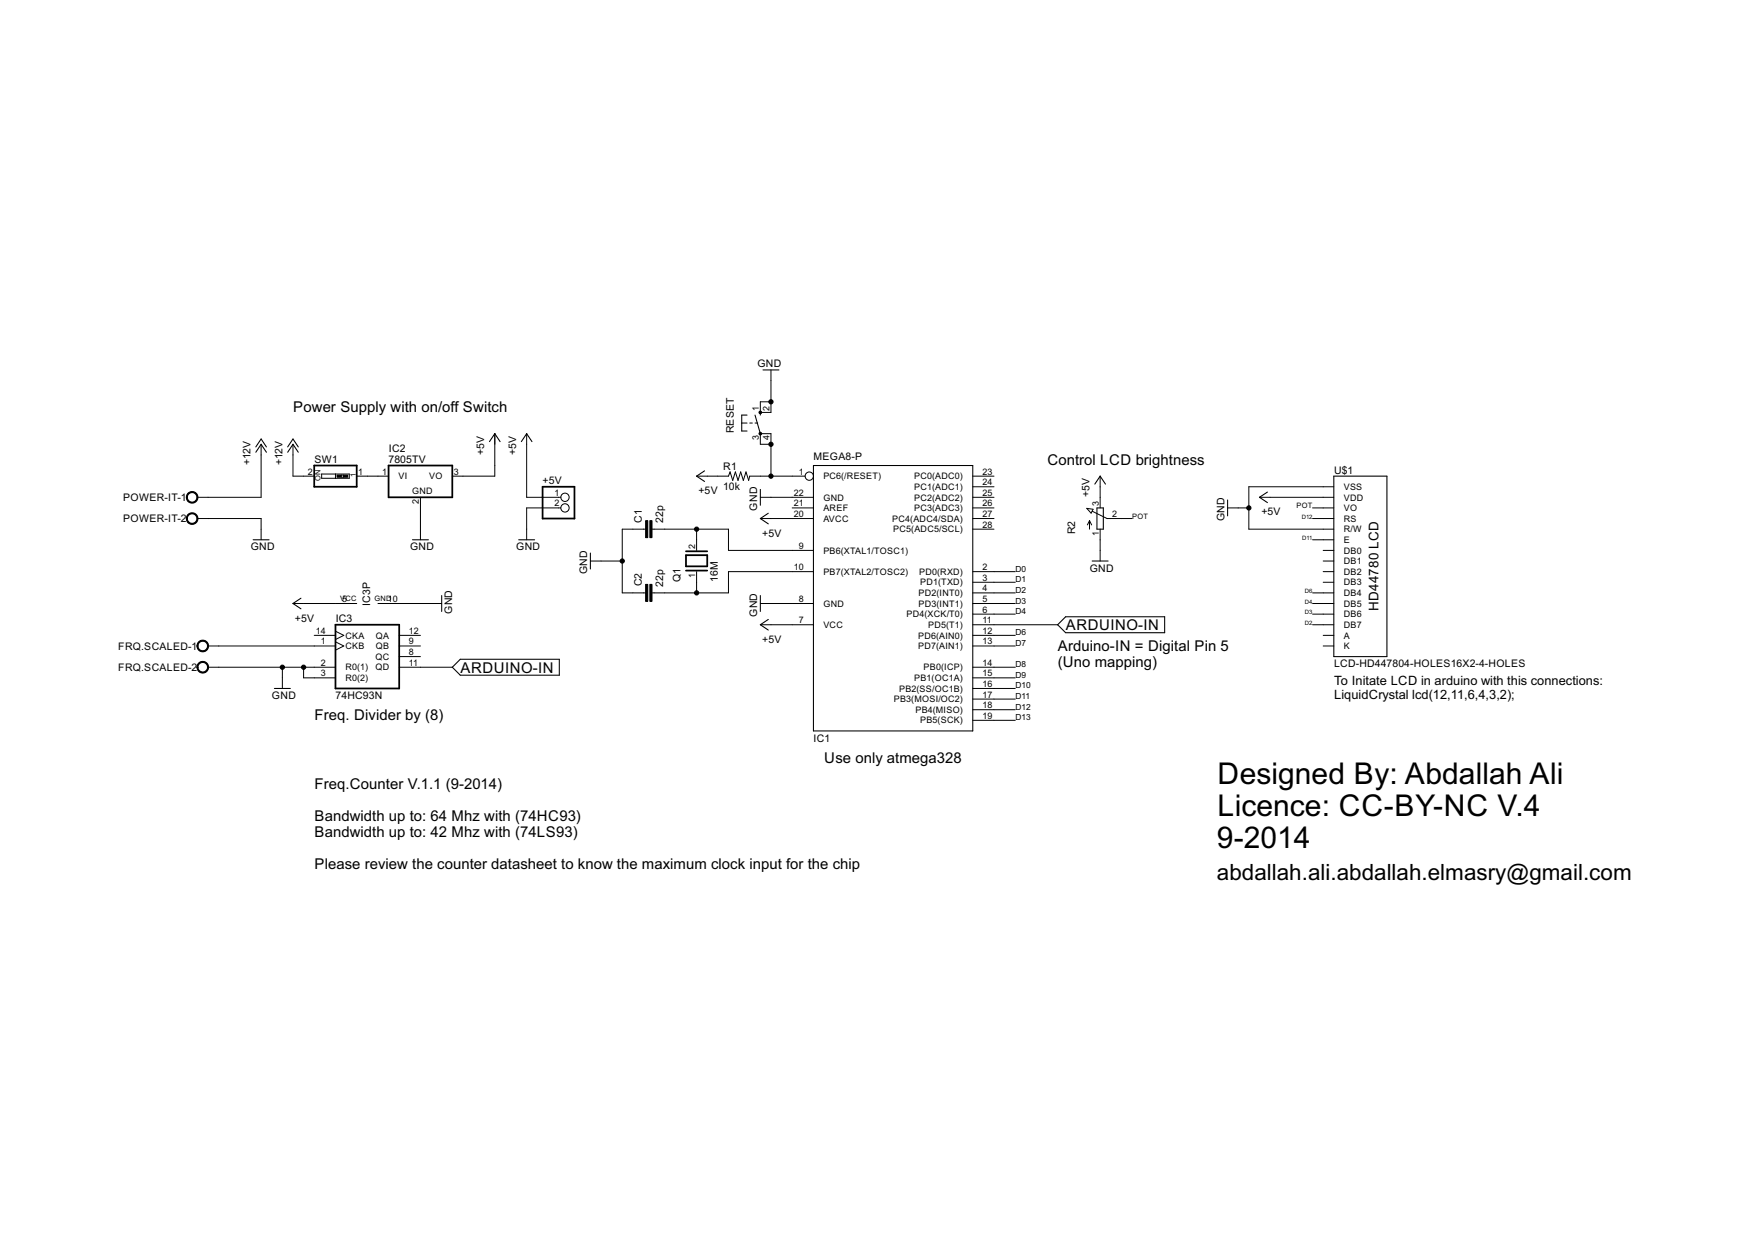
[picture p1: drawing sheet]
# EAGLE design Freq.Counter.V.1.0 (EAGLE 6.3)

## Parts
+5V  PINHD-1X2  [1X02]
C1  22p  C-EU025-025X050  [C025-025X050]
C2  22p  C-EU025-025X050  [C025-025X050]
FRQ.SCALED  W237-102  [W237-102]
IC1  MEGA8-P  [DIL28-3]
IC2  7805TV  [TO220V]
IC3  74HC93N  [DIL14]
POWER-IT  W237-102  [W237-102]
Q1  16M  XTAL/S  [QS]
R1  10k  R-US_0207/10  [0207/10]
R2  3RP/1610N  [3RP/1610N]
RESET  10-XX  [B3F-10XX]
SW1  SW_DIP-1  [EDG-01]
U$1  LCD-HD447804-HOLES16X2-4-HOLES  [LCD-16X2-4HOLES]

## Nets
+5V: +5V.1 IC1.7(VCC) IC1.20(AVCC) IC2.3(VO) IC3.5(VCC) R1.1 R2.3(E) U$1.2(VDD)
+12V: POWER-IT.1 SW1.2
ARDUINO-IN: IC1.11(PD5(T1)) IC3.11(QD)
D0: IC1.2(PD0(RXD))
D1: IC1.3(PD1(TXD))
D2: IC1.4(PD2(INT0)) U$1.14(DB7)
D3: IC1.5(PD3(INT1)) U$1.13(DB6)
D4: IC1.6(PD4(XCK/T0)) U$1.12(DB5)
D6: IC1.12(PD6(AIN0)) U$1.11(DB4)
D7: IC1.13(PD7(AIN1))
D8: IC1.14(PB0(ICP))
D9: IC1.15(PB1(OC1A))
D10: IC1.16(PB2(SS/OC1B))
D11: IC1.17(PB3(MOSI/OC2)) U$1.6(E)
D12: IC1.18(PB4(MISO)) U$1.4(RS)
D13: IC1.19(PB5(SCK))
GND: +5V.2 C1.1 C2.1 FRQ.SCALED.2 IC1.8(GND) IC1.22(GND) IC2.2(GND) IC3.2(R0(1)) IC3.3(R0(2)) IC3.10(GND) POWER-IT.2 R2.1(A) RESET.1(S) RESET.2(S1) U$1.1(VSS) U$1.5(R/W)
N$1: IC1.1(PC6(/RESET)) R1.2 RESET.3(P) RESET.4(P1)
N$2: IC2.1(VI) SW1.1
N$3: FRQ.SCALED.1 IC3.1(CKB)
N$5: C1.2 IC1.9(PB6(XTAL1/TOSC1)) Q1.2
N$6: C2.2 IC1.10(PB7(XTAL2/TOSC2)) Q1.1
POT: R2.2(S) U$1.3(VO)
Unconnected: IC1.21(AREF) IC1.23(PC0(ADC0)) IC1.24(PC1(ADC1)) IC1.25(PC2(ADC2)) IC1.26(PC3(ADC3)) IC1.27(PC4(ADC4/SDA)) IC1.28(PC5(ADC5/SCL)) IC3.8(QC) IC3.9(QB) IC3.12(QA) IC3.14(CKA) U$1.7(DB0) U$1.8(DB1) U$1.9(DB2) U$1.10(DB3)

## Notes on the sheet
- Power Supply with on/off Switch
- Control LCD brightness
- Arduino-IN = Digital Pin 5 
  (Uno mapping)
- To Initate LCD in arduino with this connections:
  LiquidCrystal lcd(12,11,6,4,3,2);
- Freq. Divider by (8)
- Use only atmega328
- Designed By: Abdallah Ali
  Licence: CC-BY-NC V.4
  9-2014
- Freq.Counter V.1.1 (9-2014)
  
  Bandwidth up to: 64 Mhz with (74HC93)
  Bandwidth up to: 42 Mhz with (74LS93)
  
  Please review the counter datasheet to know the maximum clock input for the chip
- abdallah.ali.abdallah.elmasry@gmail.com

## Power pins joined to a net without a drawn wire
A: U$1.15(A)
K: U$1.16(K)
